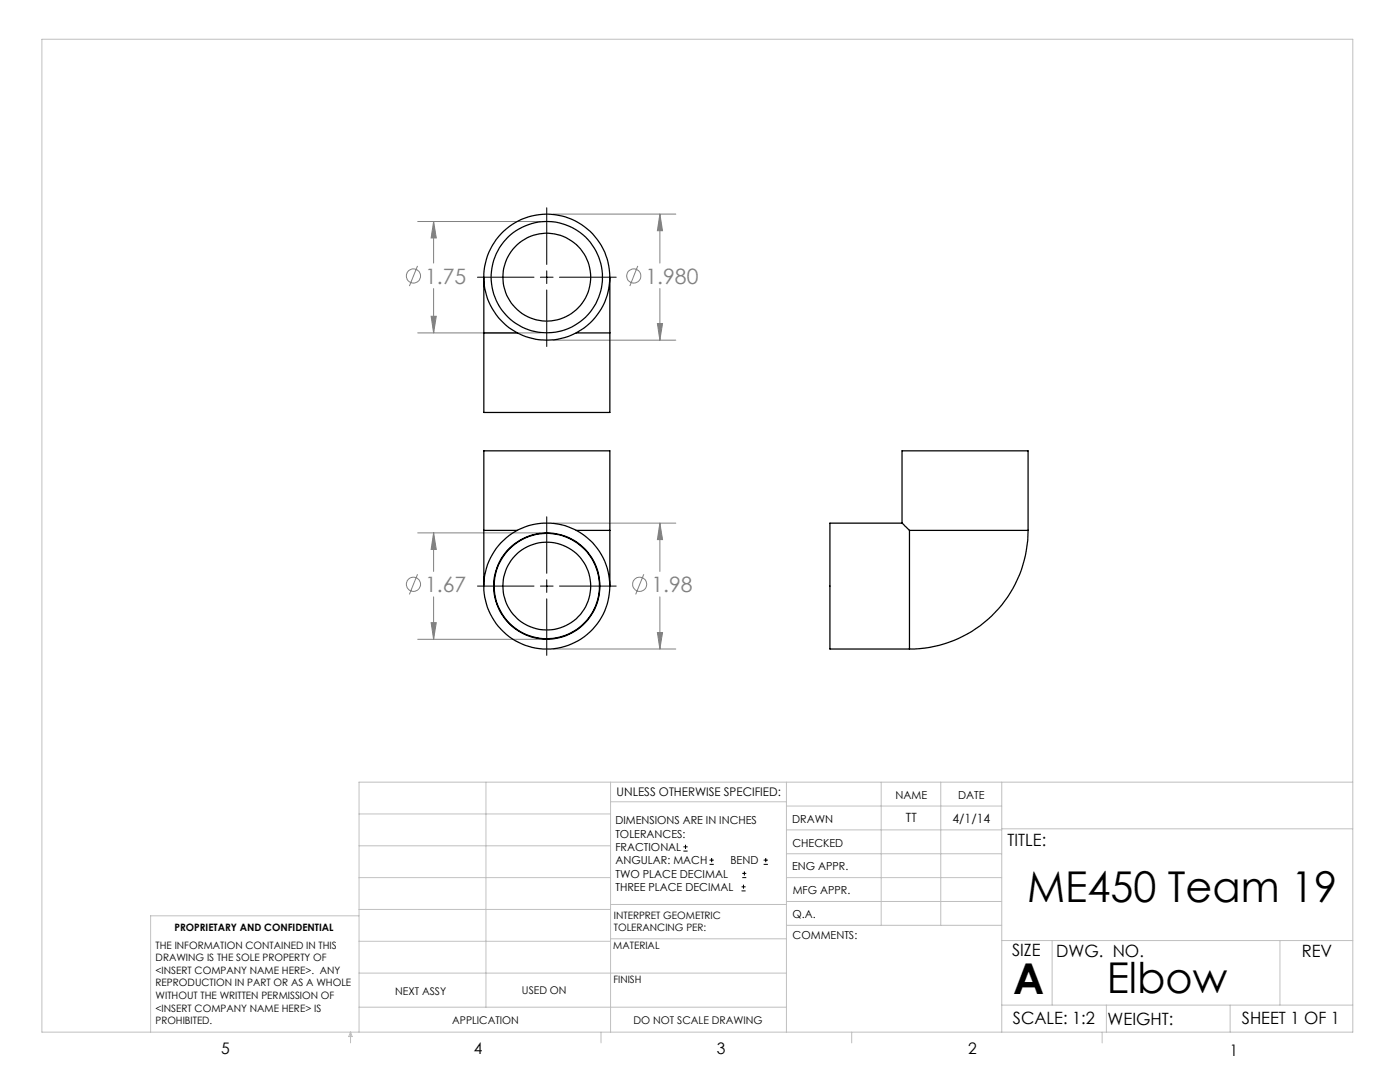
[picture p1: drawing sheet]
<svg xmlns="http://www.w3.org/2000/svg" width="279mm" height="216mm" viewBox="0 0 279 216" stroke-linecap="round" stroke-linejoin="round" font-family="sans-serif">
<g fill="none" stroke="#808080" stroke-width=".2">
<path d="M83.3 53.1l-1.6 4M83.4 44.2h24.4M86.5 44.2l.6 3.3h-1.1zM86.5 44.2v8.3M86.5 57.6v8.8M110.4 42.7h24.5M127.3 53.1l-1.6 4M131.7 42.7l.5 3.3h-1zM131.7 42.7v9.8M131.7 57.6v10.3M83.4 66.4h24.4M86 63.1h1.1l-.6 3.3z"/>
<path d="M110.4 67.9h24.5M131.2 64.6h1l-.5 3.3zM83.3 114.6l-1.6 4M83.4 106.3h24.4M86.5 106.3l.6 3.3h-1.1zM86.5 106.3v7.7M86.5 119.1v8.5M110.4 104.4h24.5M128.5 114.6l-1.6 4M131.7 104.4l.5 3.3h-1zM131.7 104.4v9.6M131.7 119.1v10.4"/>
<path d="M83.4 127.6h24.4M86 124.2h1.1l-.6 3.4zM110.4 129.5h24.5M131.2 126.2h1l-.5 3.3z"/>
<circle cx="82.5" cy="55.1" r="1.41"/>
<circle cx="126.5" cy="55.1" r="1.4"/>
<circle cx="82.5" cy="116.6" r="1.42"/>
<circle cx="127.7" cy="116.6" r="1.42"/>
</g>
<g fill="none" stroke="#000" stroke-width=".2">
<path d="M95.3 55.3h11.3M107.8 55.3h2.6M109.1 41.5v11.3M109.1 54v2.6M109.1 57.9v11.2M111.7 55.3h11.3M95.3 116.9h11.3M107.8 116.9h2.6M109.1 103.1v11.3M109.1 115.7v2.5M109.1 119.5v11.3M111.7 116.9h11.3"/>
<path d="M136.4 169.8h.8M136.4 169h.8M136.8 168.6v.8M141.6 172.5h.9M141.6 171.6h.9M142 171.2v.8M148 177.8h.8M148 177h.8M148.1 175.1h.8M148.1 174.3h.8M148.4 176.5v.8M148.6 173.9v.8"/>
<path d="M152.4 172.5h.8M152.4 171.6h.8M152.8 171.2v.8"/>
</g>
<g fill="none" stroke="#c0c0c0" stroke-width=".2">
<path d="M8.4 7.8h261.6v198.2h-261.6zM97 156.1v44.9M121.8 156.1v49.9M121.8 160h35.2M157 156.1v49.9M175.9 156.1v28.5M187.7 156.1v28.5M199.9 156.1v49.9M270 156.1h-198.4v49.9M71.6 175.1h50.2M71.6 168.8h50.2M71.6 162.4h50.2"/>
<path d="M157 170.4h42.9M157 165.6h42.9M157 160.8h42.9M157 175.1h42.9M157 179.9h42.9M199.9 165.4h70.1M71.6 194.2h85.4M71.6 187.8h50.2M71.6 181.5h50.2M71.6 182.7h-41.5v23.3M121.8 187.3h35.2M121.8 180.5h35.2"/>
<path d="M157 184.6h42.9M199.9 187.7h70.1M210 187.7v12.9M255.4 187.7v12.9M70 206v2.1M70 206l.3 .8h-.7zM71.6 201h85.4M119.9 206v2.1M170 206v2.1M199.9 200.6h70.1M220 206v2.1M220.8 200.6v5.4"/>
<path d="M245.5 200.6v5.4"/>
</g>
<path d="M131.7 104.4l.5 3.3h-1zM131.2 126.2h1l-.5 3.3zM86.5 106.3l.6 3.3h-1.1zM86 124.2h1.1l-.6 3.4zM131.7 42.7l.5 3.3h-1zM131.2 64.6h1l-.5 3.3zM86.5 44.2l.6 3.3h-1.1zM86 63.1h1.1l-.6 3.3z" fill="#808080"/>
<g fill="none" stroke="#000" stroke-width=".25">
<path d="M96.6 55.3v11.1M121.7 55.3v11.1M96.6 66.4v15.9h25.1v-15.9M96.6 66.4h6.7M115 66.4h6.7M96.6 105.8v11.1M96.6 105.8v-15.8h25.1v15.8M96.6 105.8h6.7M115 105.8h6.7M121.7 105.8v11.1M180 104.4l1.5 1.4M180 104.4v-14.4h25.2v15.8"/>
<path d="M180 104.4h-14.4v25.1h15.9M181.5 105.8h23.7M181.5 105.8v23.7M205.2 105.8a23.7 23.7 0 0 1-23.7 23.7"/>
<circle cx="109.1" cy="55.3" r="12.6"/>
<circle cx="109.1" cy="55.3" r="8.8"/>
<circle cx="109.1" cy="55.3" r="11.1"/>
<circle cx="109.1" cy="116.9" r="10.5"/>
<circle cx="109.1" cy="116.9" r="8.8"/>
<circle cx="109.1" cy="116.9" r="12.6"/>
<circle cx="109.1" cy="116.9" r="10.6"/>
</g>
<g font-size="8.5">
<text x="205" y="179.9">ME450 Team 19</text>
<text x="202.2" y="198.3">A</text>
<text x="220.9" y="198.1">Elbow</text>
</g>
<g font-size="4.2" fill="#808080">
<text x="84.9" y="56.6">1.75</text>
<text x="128.8" y="56.6">1.980</text>
<text x="84.9" y="118.1">1.67</text>
<text x="130" y="118.1">1.98</text>
</g>
<g font-size="3.4">
<text x="201.1" y="168.8">TITLE:</text>
<text x="202" y="190.8">SIZE</text>
<text x="210.8" y="190.9">DWG. NO.</text>
<text x="259.8" y="191">REV</text>
<text x="202.1" y="204.4">SCALE: 1:2</text>
<text x="221" y="204.5">WEIGHT:</text>
<text x="247.8" y="204.4">SHEET 1 OF 1</text>
</g>
<g font-size="3.2">
<text x="44.2" y="210.4">5</text>
<text x="94.6" y="210.3">4</text>
<text x="143.1" y="210.4">3</text>
<text x="193.2" y="210.3">2</text>
<text x="245.4" y="210.6">1</text>
</g>
<g font-size="2.5">
<text x="180.8" y="164.1">TT</text>
<text x="190.1" y="164.2">4/1/14</text>
</g>
<text font-size="2.4" x="123.1" y="158.9">UNLESS OTHERWISE SPECIFIED:</text>
<g font-size="2.2">
<text x="178.7" y="159.4">NAME</text>
<text x="191.2" y="159.4">DATE</text>
<text x="122.8" y="164.5">DIMENSIONS ARE IN INCHES</text>
<text x="122.8" y="167.1">TOLERANCES:</text>
<text x="158.1" y="164.2">DRAWN</text>
<text x="122.8" y="169.8">FRACTIONAL</text>
<text x="122.8" y="172.5">ANGULAR: MACH</text>
<text x="145.8" y="172.5">BEND</text>
<text x="158.1" y="173.7">ENG APPR.</text>
<text x="158.2" y="169.1">CHECKED</text>
<text x="122.8" y="175.1">TWO PLACE DECIMAL</text>
<text x="122.8" y="177.8">THREE PLACE DECIMAL</text>
<text x="158.2" y="178.4">MFG APPR.</text>
<text x="158.2" y="183.2">Q.A.</text>
<text x="158.2" y="187.4">COMMENTS:</text>
</g>
<g font-size="2.1">
<text x="78.8" y="198.5">NEXT ASSY</text>
<text x="104.2" y="198.4">USED ON</text>
<text x="90.2" y="204.3">APPLICATION</text>
<text x="126.4" y="204.3">DO NOT SCALE DRAWING</text>
</g>
<g font-size="2">
<text x="34.8" y="185.7">PROPRIETARY AND CONFIDENTIAL</text>
<text x="122.5" y="183.3">INTERPRET GEOMETRIC</text>
<text x="122.5" y="185.9">TOLERANCING PER:</text>
<text x="31.1" y="189.3">THE INFORMATION CONTAINED IN THIS</text>
<text x="31.1" y="191.8">DRAWING IS THE SOLE PROPERTY OF</text>
<text x="122.4" y="189.4">MATERIAL</text>
<text x="31.1" y="194.3">&lt;INSERT COMPANY NAME HERE&gt;. ANY</text>
<text x="31.1" y="196.8">REPRODUCTION IN PART OR AS A WHOLE</text>
<text x="122.4" y="196.2">FINISH</text>
<text x="31.1" y="199.4">WITHOUT THE WRITTEN PERMISSION OF</text>
<text x="31.1" y="201.9">&lt;INSERT COMPANY NAME HERE&gt; IS</text>
<text x="31.1" y="204.4">PROHIBITED.</text>
</g>
</svg>
